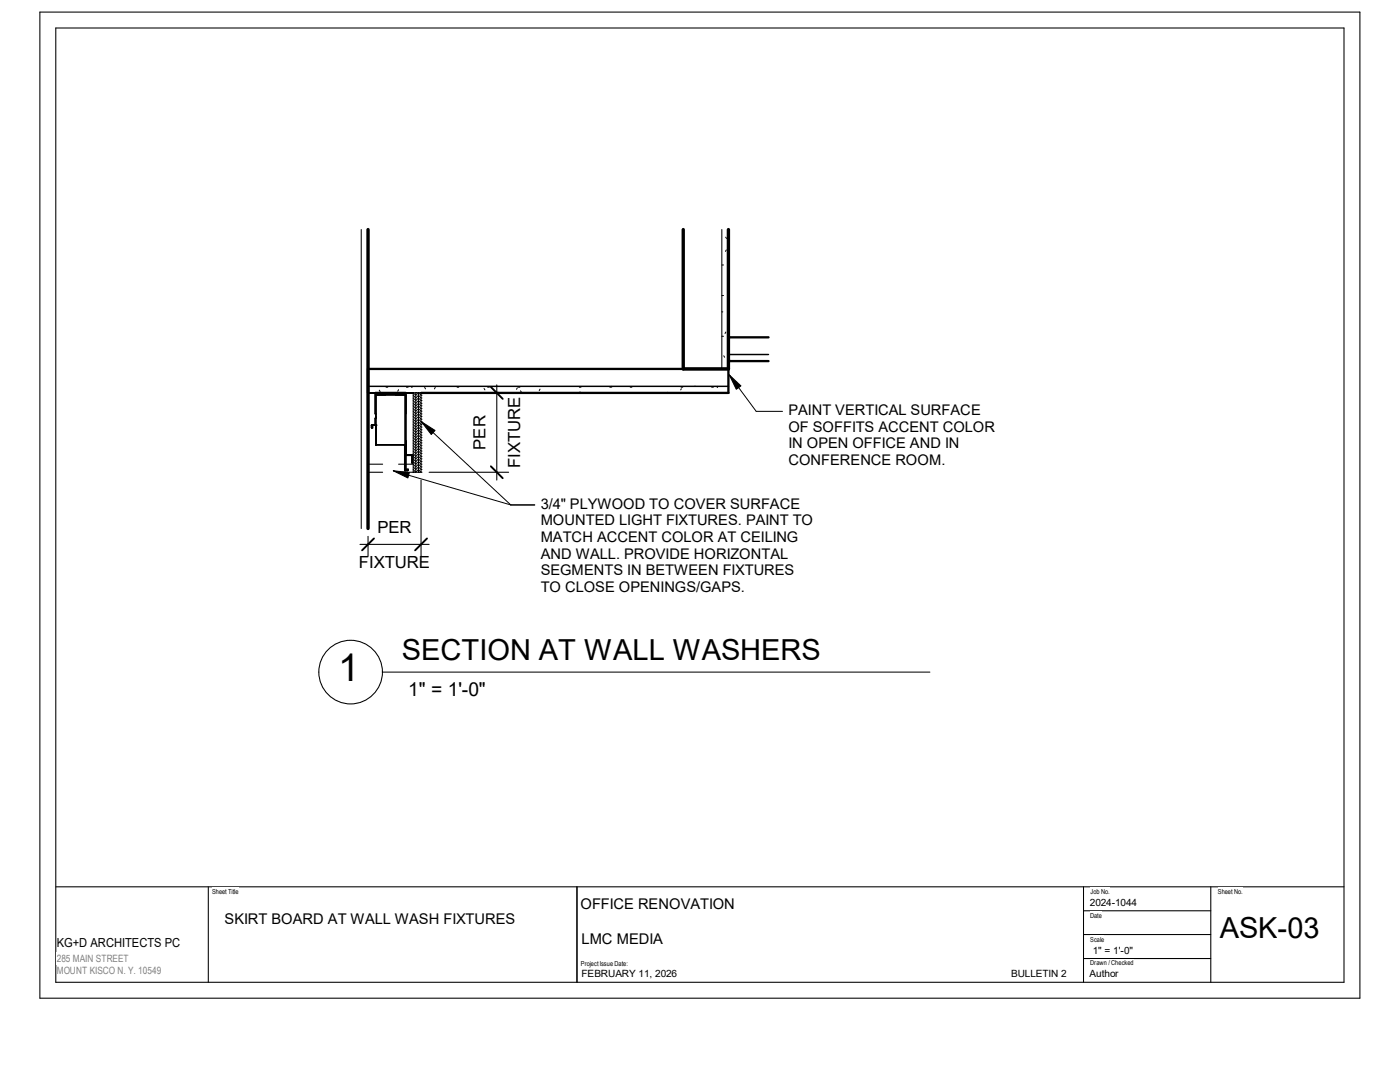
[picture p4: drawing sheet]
<svg xmlns="http://www.w3.org/2000/svg" width="279mm" height="216mm" viewBox="0 0 279 216" stroke-linecap="round" stroke-linejoin="round" font-family="sans-serif">
<g fill="none" stroke="#000" stroke-width=".2">
<path d="M144.1 52.9h.3M144.1 59h.3M144.8 47.3l.2 .3M144.9 49.9l-.1 .3M145.4 56.4h.1M75.7 77.9l.2 .2M77 77.3h.4M79.5 77.8l-.1 .3M81.1 77.3h.3M82.3 77.1l-.1 .2M82.5 78.9l.5 .5 .5-.5 .5 .5M82.5 79.9l.5 .6 .5-.6 .5 .6"/>
<path d="M82.5 79.4l.5 .5 .5-.5 .5 .5M82.5 78.4l.5 .5 .5-.5M83 78.4h.1M83 78.4v15.8M83.5 78.4v15.8M83.5 78.4l.5 .5M84 79.4h.1M84 79.9h.1M84 78.9h.1M84.8 77.3l.1 .3M86.9 77.3l-.2 .3M91.2 77.3h.4"/>
<path d="M96.6 77.5l.2 .3M97.3 77.3h.4M99.4 78.2v.2M103.3 77.4l-.2 .3M103.4 77.3h.4M103.9 78l.2 .3M107.8 77.6l-.2 .3M115.6 77.3h.4M115.7 78.2l.2 .2M121.7 77.3h.3M122.1 77.1l.1 .1M125.8 77.3h.3"/>
<path d="M127.6 78.4h.1M133.2 78.3l-.1 .1M135.9 77.3h.4M136 77.6l-.2 .2M138.6 77.1h.1M142 77.3h.4M143.3 77.1l-.2 .2M144.1 62.2h.1M144.1 67.1h.3M144.4 71l.2 .3M144.9 66.3l-.2 .2M145.5 74.8l2.4 2.2-1 .7z"/>
<path d="M145.5 74.8l5.4 7.3h5.3M78.5 93.9l3.2 .4-.3 1.1zM78.5 93.9l23.4 6.9M82.5 94.2h.1M82.5 80.5l.5 .5 .5-.5 .5 .5M82.5 81.5l.5 .5 .5-.5 .5 .5M82.5 82l.5 .6 .5-.6 .5 .6M82.5 83.1l.5 .6 .5-.6 .5 .6M82.5 83.7l.5 .5 .5-.5 .5 .5M82.5 84.7l.5 .5 .5-.5 .5 .5M82.5 85.2l.5 .6 .5-.6 .5 .6M82.5 86.3l.5 .5 .5-.5 .5 .5"/>
<path d="M82.5 86.8l.5 .5 .5-.5 .5 .5M82.5 87.9l.5 .5 .5-.5 .5 .5M82.5 88.4l.5 .5 .5-.5 .5 .5M82.5 89.5l.5 .5 .5-.5 .5 .5M82.5 90l.5 .5 .5-.5 .5 .5M82.5 91.1l.5 .5 .5-.5 .5 .5M82.5 91.6l.5 .5 .5-.5 .5 .5M82.5 92.6l.5 .6 .5-.6 .5 .6M82.5 93.2l.5 .5 .5-.5 .5 .5M82.5 81l.5 .5 .5-.5 .5 .5M82.5 82.6l.5 .5 .5-.5 .5 .5M82.5 84.2l.5 .5 .5-.5 .5 .5"/>
<path d="M82.5 85.8l.5 .5 .5-.5 .5 .5M82.5 87.3l.5 .6 .5-.6 .5 .6M82.5 88.9l.5 .6 .5-.6 .5 .6M82.5 90.5l.5 .6 .5-.6 .5 .6M82.5 92.1l.5 .5 .5-.5 .5 .5M82.5 93.7l.5 .5M83 94.2l.5-.5 .5 .5M83.5 94.2h.1M84 81h.1M84 82.6h.1M84 84.2h.1M84 85.8h.1"/>
<path d="M84 87.3h.1M84 88.9h.1M84 90.5h.1M84 92.1h.1M84 93.7h.1M84 81.5h.1M84 83.1h.1M84 84.7h.1M84 86.3h.1M84 87.9h.1M84 89.5h.1M84 91.1h.1"/>
<path d="M84 92.6h.1M84 94.2h.1M84 80.5h.1M84 82h.1M84 83.7h.1M84 85.2h.1M84 86.8h.1M84 88.4h.1M84 90h.1M84 91.6h.1M84 93.2h.1M84.1 84.2l2.7 1.7-.7 .8z"/>
<path d="M84.1 84.2l17.8 16.6M101.9 100.8h4.8"/>
</g>
<path d="M73.4 45.8v59.7M136.4 45.8v27.8h9v-27.8" fill="none" stroke="#000" stroke-width=".68"/>
<g fill="none" stroke="#000" stroke-width=".21">
<path d="M8 2.4h263.4v196.8h-263.4zM11.1 5.6h257.1v190.4h-257.1zM72.1 45.8v59.7M144.1 45.8v27.8M74.9 78.4h.1v10.4h5.9M75 78.4h-1.6v.1h1.5v4.1h.1M75 78.8h6M76.9 78.8v-.4h2.1v.4M81 78.4h.1M82.5 78.5h-1.5v15.1h.4v.2h-.5v-15.2v-.2h3.1v15.8h-4.5M82.5 78.4v15.8M96.8 78.4h2.4"/>
<path d="M99.1 76.8v19M73.4 94.2h3M73.4 92.6h3M74.3 84.9h.1M74.3 84.8h.1M74.4 84.9h.1M74.4 84.8h.1M75 84.8h.1M75 83.4h-.1v1.3h-.7l-.1 .7h.3v-.6M75 84.8h-.7v.6M75 84.8h-.1M79.5 92.6h3"/>
<path d="M80.7 88.8v5.1h.6v-.1M80.9 93.7v.1M81 88l.1 2.8h1.2M81 90.9h.1M81 90.9h1.3M82.2 90.9h.1M82.3 90.8h.1M82.3 90.8v.1M82.3 90.9h.1M82.3 90.9v1.5h-.1v-1.5M84 95.8v15.2M85.6 94.2h15.9"/>
<path d="M71.8 108.6h13.8M73.4 107v4M11.1 177h257.1M41.6 177v19M115.1 177v19M216.2 177v19M241.6 177v19M216.2 191.3h25.4M216.2 186.5h25.4M216.2 181.7h25.4"/>
</g>
<path d="M73.4 78.4v-4.8h72v4.8h-61.4M74.9 78.4h6M153.4 67.3h-8v4.8h8" fill="none" stroke="#000" stroke-width=".47"/>
<path d="M73.4 77.1h72M145.4 70.7h8" fill="none" stroke="#000" stroke-width=".3"/>
<path d="M145.5 74.8l2.4 2.2-1 .7zM78.5 93.9l3.2 .4-.3 1.1zM84.1 84.2l2.7 1.7-.7 .8z" fill="#000"/>
<path d="M98 77.2l2.3 2.4M98 93l2.3 2.4M74.6 107.4l-2.3 2.4M85.2 107.4l-2.4 2.4" fill="none" stroke="#000" stroke-width=".38"/>
<g fill="#fff">
<path d="M42.3 177.1h5.3v1.7h-5.3z"/>
<path d="M116 191.4h9.3v1.6h-9.3z"/>
<path d="M243.1 177.1h4.9v1.7h-4.9z"/>
<path d="M217.6 177.1h3.9v1.7h-3.9z"/>
<path d="M217.6 181.9h2.3v1.7h-2.3z"/>
<path d="M217.6 186.7h2.8v1.6h-2.8z"/>
<path d="M217.6 191.3h8.7v1.7h-8.7z"/>
<path d="M11.3 190.1h14.9v2.4h-14.9z"/>
<path d="M11.3 192.5h20.9v2.4h-20.9z"/>
<path d="M218.1 188.5h5.5v2.3h-5.5z"/>
<path d="M223.6 188.5h.7v2.3h-.7z"/>
<path d="M224.3 188.5h1.8v2.3h-1.8z"/>
<path d="M115.9 178.8h30.8v3.4h-30.8z"/>
<path d="M116.1 185.7h16.3v3.3h-16.3z"/>
<path d="M116.1 193.2h19v2.3h-19z"/>
<path d="M201.8 193.1h11.1v2.3h-11.1z"/>
<path d="M44.8 181.7h58.1v3.4h-58.1z"/>
<path d="M243.5 181.9h11.6v6.4h-11.6z"/>
<path d="M255 181.9h1.9v6.4h-1.9z"/>
<path d="M256.9 181.9h6.5v6.4h-6.5z"/>
<path d="M217.5 179h4.4v2.3h-4.4z"/>
<path d="M221.9 179h.6v2.3h-.6z"/>
<path d="M222.5 179h4.4v2.3h-4.4z"/>
<path d="M217.5 193.2h5.8v2.3h-5.8z"/>
</g>
<circle cx="70" cy="134.1" r="6.3" fill="none" stroke="#000" stroke-width=".21"/>
<path d="M76.3 134.1h109.3" fill="none" stroke="#000" stroke-width=".2"/>
<text font-size="7.6" x="67.5" y="136">1</text>
<g font-size="5.8">
<text x="80.2" y="131.7">SECTION AT WALL WASHERS</text>
<text x="243.5" y="187.1">ASK-03</text>
</g>
<text font-size="3.8" x="81.4" y="138.8">1&quot; = 1'-0&quot;</text>
<g font-size="3.3">
<text x="96.9" y="89.7" transform="rotate(-90 96.9 89.7)">PER</text>
<text x="103.8" y="93.4" transform="rotate(-90 103.8 93.4)">FIXTURE</text>
<text x="75.4" y="106.3">PER</text>
<text x="71.6" y="113.2">FIXTURE</text>
</g>
<g font-size="2.9">
<text x="157.4" y="82.8">PAINT VERTICAL SURFACE</text>
<text x="157.4" y="86.1">OF SOFFITS ACCENT COLOR</text>
<text x="157.4" y="89.5">IN OPEN OFFICE AND IN</text>
<text x="157.4" y="92.8">CONFERENCE ROOM.</text>
<text x="107.9" y="101.5">3/4&quot; PLYWOOD TO COVER SURFACE</text>
<text x="107.9" y="104.8">MOUNTED LIGHT FIXTURES. PAINT TO</text>
<text x="107.9" y="111.5">AND WALL. PROVIDE HORIZONTAL</text>
<text x="107.9" y="108.1">MATCH ACCENT COLOR AT CEILING</text>
<text x="107.9" y="114.8">SEGMENTS IN BETWEEN FIXTURES</text>
<text x="107.9" y="118.1">TO CLOSE OPENINGS/GAPS.</text>
<text x="44.8" y="184.4">SKIRT BOARD AT WALL WASH FIXTURES</text>
<text x="115.9" y="181.4">OFFICE RENOVATION</text>
<text x="116.1" y="188.3">LMC MEDIA</text>
</g>
<text font-size="2.5" x="11.3" y="188.9">KG+D ARCHITECTS PC</text>
<g font-size="2">
<text x="217.5" y="180.8">2024-1044</text>
<text x="218.1" y="190.3">1&quot; = 1'-0&quot;</text>
<text x="116.1" y="195">FEBRUARY 11, 2026</text>
<text x="201.8" y="194.9">BULLETIN 2</text>
<text x="217.5" y="195">Author</text>
</g>
<g font-size="2" fill="#7f7f7f">
<text x="11.3" y="192">285 MAIN STREET</text>
<text x="11.3" y="194.4">MOUNT KISCO N. Y. 10549</text>
</g>
<g font-size="1.4">
<text x="42.3" y="178.4">Sheet Title</text>
<text x="217.6" y="178.4">Job No.</text>
<text x="243.1" y="178.4">Sheet No.</text>
<text x="217.6" y="183.2">Date</text>
<text x="217.6" y="188">Scale</text>
<text x="116" y="192.7">Project Issue Date:</text>
<text x="217.6" y="192.6">Drawn / Checked</text>
</g>
</svg>
